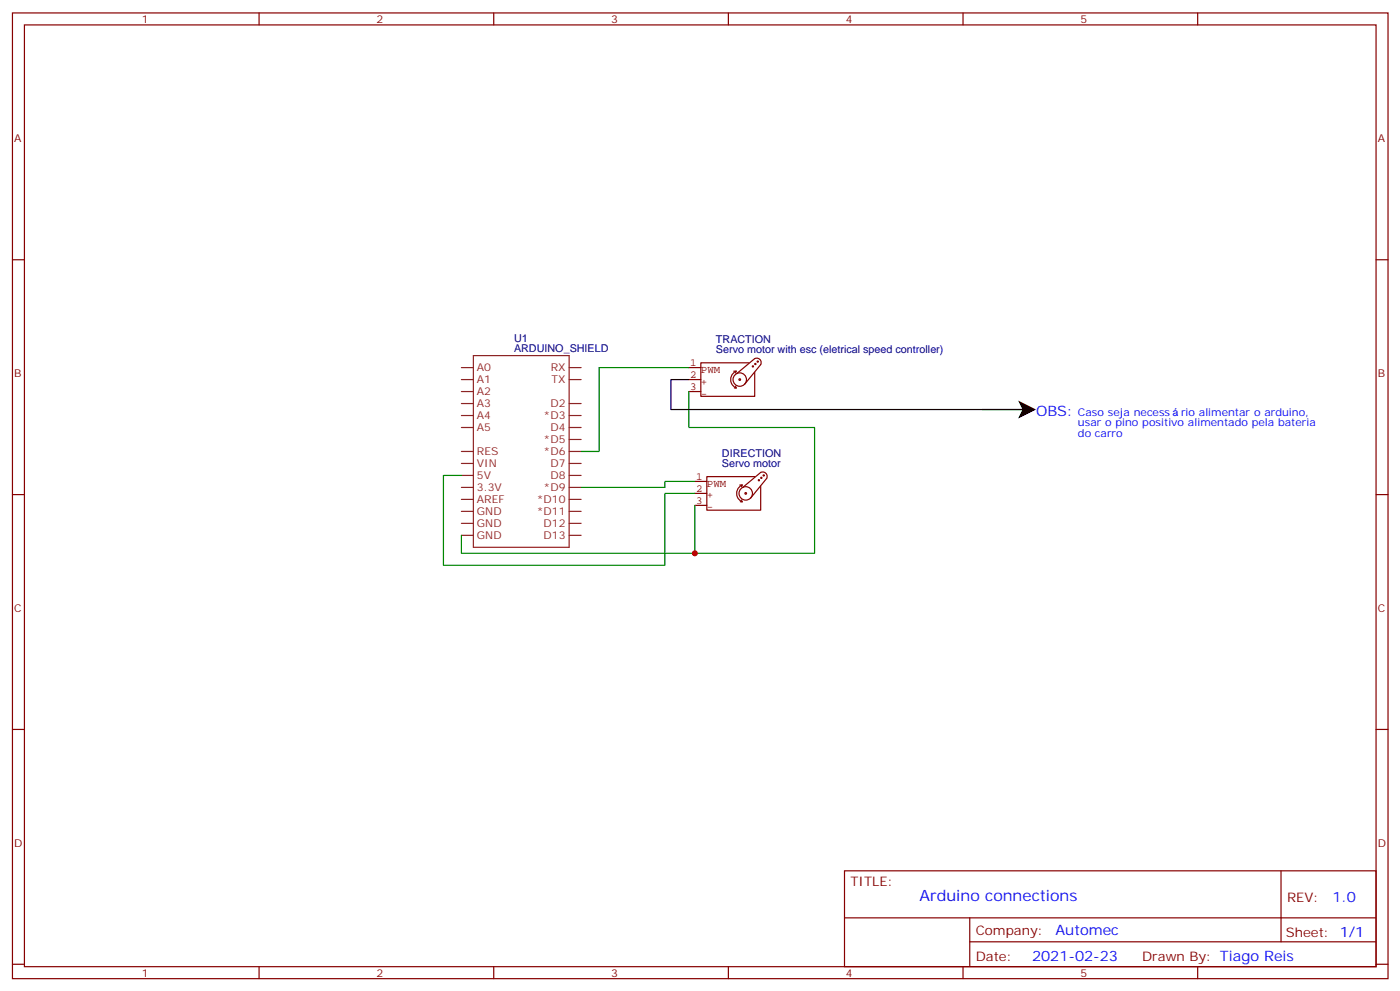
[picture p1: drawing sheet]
<svg xmlns="http://www.w3.org/2000/svg" width="413mm" height="292mm" viewBox="0 0 413 292" stroke-linecap="round" stroke-linejoin="round" font-family="sans-serif">
<g fill="none" stroke="#870000" stroke-width=".35">
<path d="M3.7 3.8h405.3v284.3h-405.3zM7.2 7.3h398.3v277.3h-398.3zM76.3 3.8v3.5M145.5 3.8v3.5M214.6 3.8v3.5M283.8 3.8v3.5M352.9 3.8v3.5M3.7 76.5h3.5M405.5 76.5h3.5M3.7 145.6h3.5M405.5 145.6h3.5M3.7 214.8h3.5"/>
<path d="M405.5 214.8h3.5M248.8 256.4h156.7v28.2h-156.7zM377.5 256.4v20.9M248.9 270.2h156.5M285.8 277.3h119.6M285.8 270.2v14.2M3.7 283.9h3.5M76.3 284.6v3.5M145.5 284.6v3.5M214.6 284.6v3.5M283.8 284.6v3.5M352.9 284.6v3.5"/>
<path d="M405.5 283.9h3.5"/>
</g>
<g fill="none" stroke="#8c2424" stroke-width=".35">
<path d="M136 108.2h3.5M136 111.8h3.5M136 118.8h3.5M136 115.3h3.5M139.5 104.7h28.2v56.4h-28.2zM167.7 108.2h3.5M167.7 111.8h3.5M167.7 118.8h3.5M136 122.3h3.5M136 125.9h3.5M136 132.9h3.5M136 136.5h3.5"/>
<path d="M136 140h3.5M167.7 122.3h3.5M167.7 125.9h3.5M167.7 129.4h3.5M167.7 132.9h3.5M167.7 136.5h3.5M167.7 140h3.5M136 143.5h3.5M136 147h3.5M136 150.6h3.5M136 154.1h3.5M136 157.6h3.5"/>
<path d="M167.7 143.5h3.5M167.7 147h3.5M167.7 150.6h3.5M167.7 154.1h3.5M167.7 157.6h3.5"/>
</g>
<g fill="none" stroke="#850000" stroke-width=".35">
<path d="M203 108.2h3.5M203 111.8h3.5M203 115.3h3.5M216.2 109.3h.7M216.4 114.2h.5M216.7 113.7l.2 .5M216.9 109.3l-.2 .5M216.9 109.3a2.68 2.68 0 0 0-1.6 2.5 2.68 2.68 0 0 0 1.6 2.4M217.1 110l5.3-4.4a1.31 1.31 0 0 1 1.5 .2 1.31 1.31 0 0 1 .3 1.5l-4.8 5.9M218.2 111.8l-.2-.3-.3 .3 .5 .1M220 111.8a1.98 1.98 0 0 0-3-1.8 1.98 1.98 0 0 0-.1 3.4 1.98 1.98 0 0 0 3-1.5M220.6 106.8h-14.1v9.9h15.9v-7.1"/>
<path d="M222 107.9l-.1-.2-.2 .2 .3 .1M222.7 107.2l-.1-.2-.2 .2 .3 .1M223.4 106.5l-.1-.2-.2 .2 .3 .1M225.2 140l-.2-.2-.1 .2 .3 .1M204.8 141.7h3.5M204.8 145.3h3.5M204.8 148.8h3.5M218 142.8h.7l-.2 .5M218.5 147.2l.2 .5h-.5M218.7 142.8a2.68 2.68 0 0 0-1.6 2.5 2.68 2.68 0 0 0 1.6 2.4M218.9 143.5l5.3-4.4a1.31 1.31 0 0 1 1.5 .2 1.31 1.31 0 0 1 .2 1.6l-4.7 5.8M220 145.3l-.3-.3-.2 .3 .4 .1"/>
<path d="M221.7 145.3a1.98 1.98 0 0 0-2.9-1.8 1.98 1.98 0 0 0-.1 3.4 1.98 1.98 0 0 0 3-1.4M222.4 140.3h-14.1v9.9h15.9v-7M223.8 141.4l-.2-.2-.2 .2 .4 .1M224.5 140.7l-.2-.2-.1 .2 .3 .1"/>
</g>
<path d="M203 115.3v10.6h37v37h-35.2M203 108.2h-26.5v24.7h-5.3M136 140h-5.3v26.4h65.2v-21.1h8.9M204.8 141.7h-8.9v1.8h-24.7M204.8 148.8v14.1h-68.8v-5.3" fill="none" stroke="#008700" stroke-width=".35"/>
<path d="M300 117.9l5.3 2.7-5.3 2.6 1.3-2.6z" fill="#000"/>
<path d="M203 111.8h-5.3v8.8h104.1h-12.4" fill="none" stroke="#000" stroke-width=".35"/>
<circle cx="204.8" cy="162.9" r=".88" fill="#c00"/>
<text font-size="4.6" fill="#00f" x="270.9" y="265.4">Arduino connections</text>
<g font-size="4.2" fill="#00f">
<text x="305.3" y="122.3">OBS:</text>
<text x="392.6" y="265.7">1.0</text>
<text x="311" y="275.2">Automec</text>
<text x="304.1" y="283">2021-02-23</text>
</g>
<g font-size="3.9" fill="#800">
<text x="250.6" y="261">TITLE:</text>
<text x="379.2" y="265.7">REV:</text>
<text x="287.5" y="275.2">Company:</text>
<text x="378.9" y="275.8">Sheet: 1/1</text>
<text x="287.5" y="282.9">Date:</text>
<text x="336.6" y="282.9">Drawn By: Tiago Reis</text>
</g>
<g font-size="3.2" fill="#800">
<text x="41.8" y="6.8">1</text>
<text x="110.9" y="6.8">2</text>
<text x="180.1" y="6.8">3</text>
<text x="249.2" y="6.8">4</text>
<text x="318.3" y="6.8">5</text>
<text x="4.2" y="41.9">A</text>
<text x="406" y="41.9">A</text>
<text x="4.2" y="111.1">B</text>
<text x="406" y="111.1">B</text>
<text x="4.2" y="180.2">C</text>
<text x="406" y="180.2">C</text>
<text x="4.2" y="249.3">D</text>
<text x="406" y="249.3">D</text>
<text x="41.8" y="287.6">1</text>
<text x="110.9" y="287.6">2</text>
<text x="180.1" y="287.6">3</text>
<text x="249.2" y="287.6">4</text>
<text x="318.3" y="287.6">5</text>
</g>
<g font-size="3.2" fill="#000080">
<text x="151.5" y="100.7">U1</text>
<text x="211" y="101.1">TRACTION</text>
<text x="151.5" y="103.6">ARDUINO_SHIELD</text>
<text x="211" y="104">Servo motor with esc (eletrical speed controller)</text>
<text x="212.7" y="137.5">Servo motor</text>
<text x="212.7" y="134.6">DIRECTION</text>
</g>
<g font-size="3.2" fill="#840000">
<text x="203.3" y="107.9">1</text>
<text x="203.3" y="111.4">2</text>
<text x="206.6" y="109.7">PWM</text>
<text x="206.6" y="113.3">+</text>
<text x="203.3" y="114.9">3</text>
<text x="206.6" y="116.8">-</text>
<text x="205.1" y="141.4">1</text>
<text x="208.3" y="143.2">PWM</text>
<text x="205.1" y="144.9">2</text>
<text x="205.1" y="148.4">3</text>
<text x="208.3" y="146.8">+</text>
<text x="208.3" y="150.3">-</text>
</g>
<g font-size="3.2" fill="#8d2323">
<text x="140.5" y="109.3">A0</text>
<text x="140.5" y="112.8">A1</text>
<text x="162.3" y="109.3">RX</text>
<text x="162.5" y="112.8">TX</text>
<text x="140.5" y="116.3">A2</text>
<text x="140.5" y="119.9">A3</text>
<text x="162.2" y="119.9">D2</text>
<text x="140.5" y="123.4">A4</text>
<text x="160.2" y="123.4">*D3</text>
<text x="140.5" y="126.9">A5</text>
<text x="160.2" y="130.5">*D5</text>
<text x="162.2" y="126.9">D4</text>
<text x="140.5" y="137.5">VIN</text>
<text x="140.5" y="134">RES</text>
<text x="160.2" y="134">*D6</text>
<text x="162.2" y="137.5">D7</text>
<text x="140.5" y="141">5V</text>
<text x="162.2" y="141">D8</text>
<text x="140.5" y="148.1">AREF</text>
<text x="140.5" y="144.6">3.3V</text>
<text x="158.2" y="148.1">*D10</text>
<text x="160.2" y="144.6">*D9</text>
<text x="140.5" y="151.6">GND</text>
<text x="140.5" y="155.2">GND</text>
<text x="158.2" y="151.6">*D11</text>
<text x="160.2" y="155.2">D12</text>
<text x="140.5" y="158.7">GND</text>
<text x="160.2" y="158.7">D13</text>
</g>
<g font-size="3.2" fill="#00f">
<text x="317.6" y="122.3">Caso seja necess</text>
<text x="317.6" y="125.5">usar o pino positivo alimentado pela bateria</text>
<text x="348" y="122.3">rio alimentar o arduino,</text>
<text x="317.6" y="128.7">do carro</text>
</g>
</svg>
